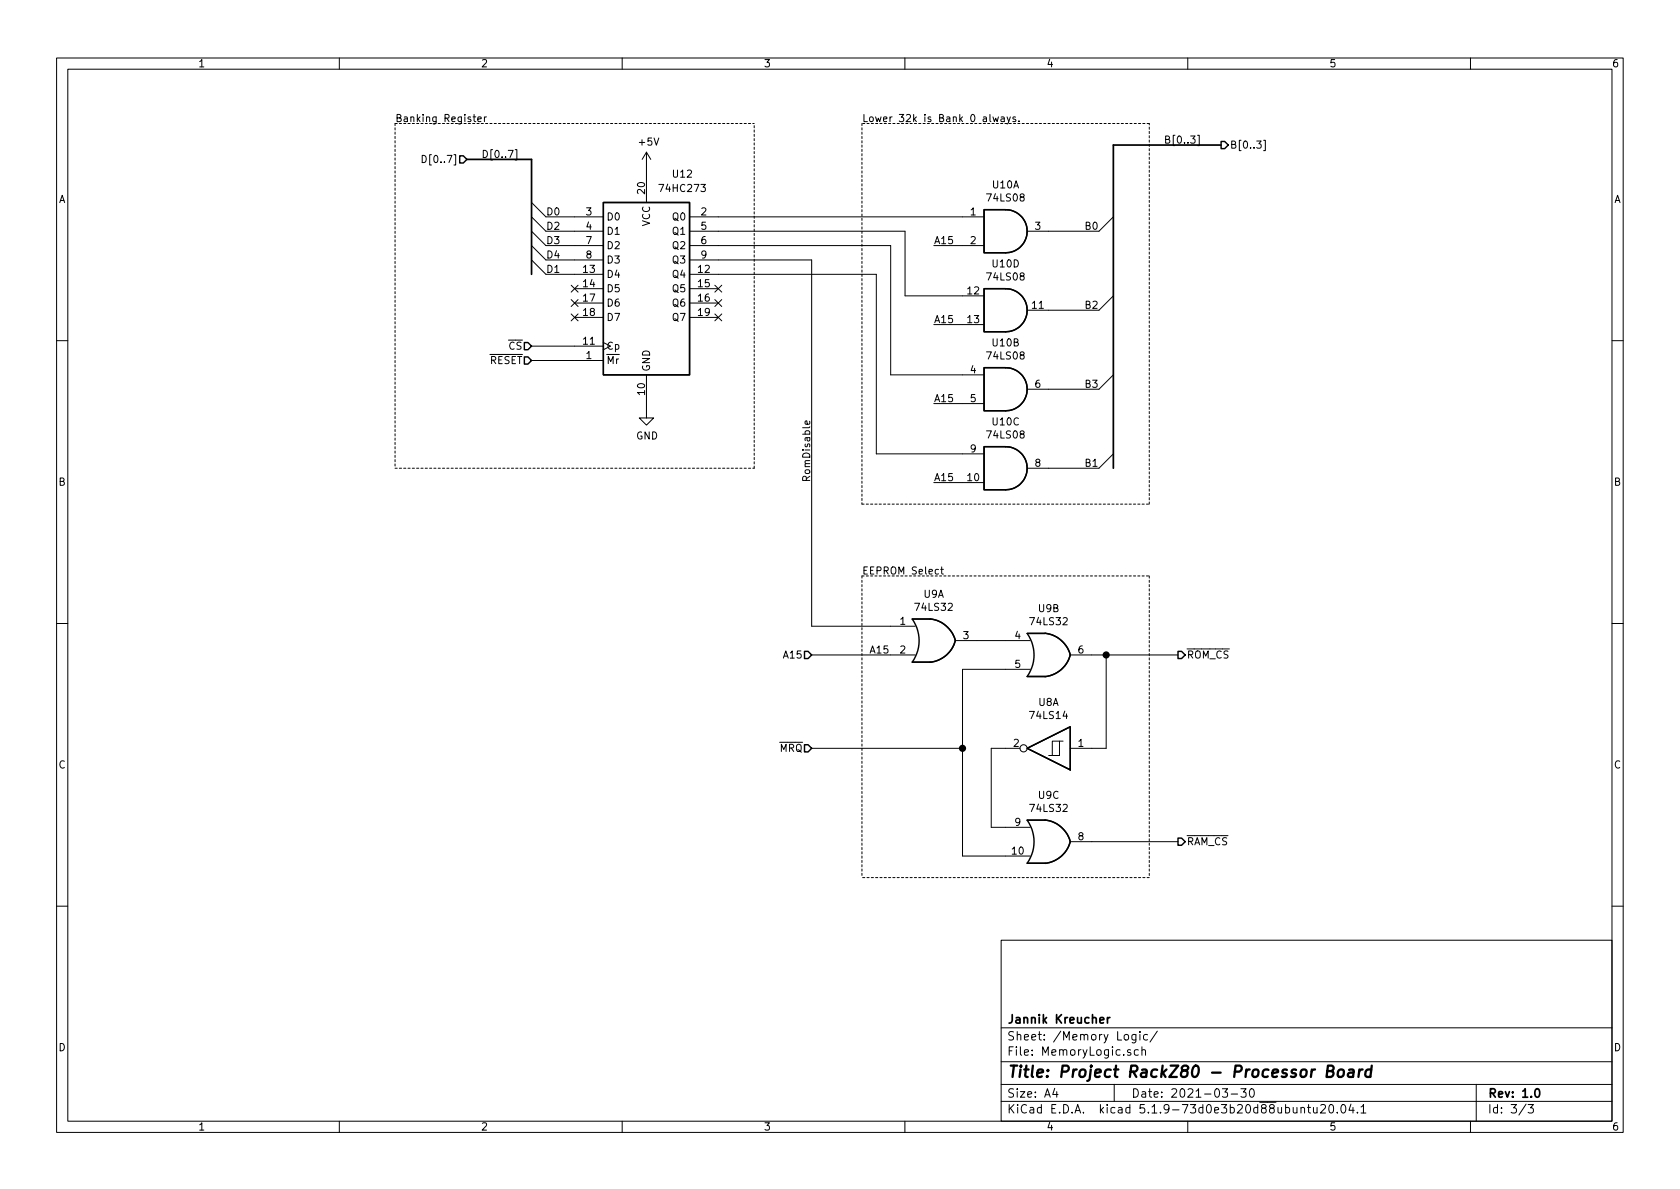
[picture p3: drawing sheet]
<svg xmlns="http://www.w3.org/2000/svg" width="297mm" height="210mm" viewBox="0 0 297 210" stroke-linecap="round" stroke-linejoin="round" font-family="sans-serif">
<g fill="none" stroke="#000" stroke-width=".18">
<path d="M10 10.3h277v189.9h-277zM12 12.2h273v186.1h-273zM60 10.3v1.9M110 10.3v1.9M160 10.3v1.9M210 10.3v1.9M260 10.3v1.9M74.7 27.5a.64 .64 0 0 1 .7 .6 .64 .64 0 0 1-.7 .6zM83.6 20.7h.5M83.8 20.2v1.1l.3 .2M84.5 21.1l.6-.1-.1-.3h-.3l-.2 .1 .1 .7h.4M85.6 20.7v.8"/>
<path d="M86 20.7h-.2l-.2 .2M91.1 26.5h.3v1.8h-.3M94 35.8l2.5 2.5h10.2M94 38.3l2.5 2.6h10.2M114.3 26.9v8.9M114.3 26.9l-.8 1.3M114.3 26.9l.8 1.3M121.9 38.3h52.1M175 20.2v1.1l.2 .2M175.6 20.7l.2 .8 .2-.6 .3 .6 .2-.8M177 20.7h.5l.1 .8M177.6 21h-.5l-.1 .2v.3h.6"/>
<path d="M178.1 20.7l.3 .8M178.6 20.7l-.4 1.1-.1 .1M179.6 20.7h-.4l-.1 .1v.2l.5 .2v.3h-.5M180.2 21.4v.1M196.8 38.3l-2.5 2.6h-12.7M211.7 23.9h.3v1.8h-.3M223.4 24.8h.3v1.8h-.3M94 46l2.5 2.5h10.2M94 40.9l2.5 2.5h10.2M94 43.4l2.5 2.6h10.2M101 53l1.2 1.2M101 55.5l1.2 1.2"/>
<path d="M101 50.4l1.2 1.3M101.6 51h5.1M101.6 53.6h5.1M101.6 56.1h5.1M102.2 55.5l-1.2 1.2M102.2 53l-1.2 1.2M102.2 50.4l-1.2 1.3M121.9 40.9h38.1v11.4h14M121.9 48.5h33v31.8h19.1M121.9 51h5.1M121.9 53.6h5.1M121.9 56.1h5.1"/>
<path d="M121.9 43.4h35.6v22.9h16.5M121.9 46h21.6v64.7h18.3M126.4 55.5l1.2 1.2M126.4 53l1.2 1.2M126.4 50.4l1.2 1.3M127.6 55.5l-1.2 1.2M127.6 53l-1.2 1.2M127.6 50.4l-1.2 1.3M165.1 43.4h8.9M165.1 57.4h8.9M196.8 52.3l-2.5 2.6h-12.7M10 60.2h2"/>
<path d="M94 63.7h12.7M94 61.2h12.7M114.3 66.3v7.6h1.3l-1.3 1.3-1.3-1.3h1.3M143.1 74.5l.1 .3-.2 .2h-.6v-.5l.2-.1 .1 .6M165.1 71.4h8.9M196.8 66.3l-2.5 2.5h-12.7M285 60.2h2M165.1 85.3h8.9M196.8 80.3l-2.5 2.5h-12.7M10 110.3h2M143.5 115.8h18.3M166.3 100.7h.5"/>
<path d="M166.5 100.2v1.1l.3 .2M168.9 113.3h13.2M182.1 118.4h-11.9v33h11.9M189.2 115.8h19.1M195.6 115.8v16.5h-6.4M285 110.3h2M143.5 132.3h26.7M180.3 132.3h-5v14h6.8M187.3 131.1v2.5h-1.2M188 131.1h-1.9v2.5h-.7M189.2 148.8h19.1M10 160.2h2"/>
<path d="M177 166.3h108v32h-108zM285 160.2h2M60 198.3v1.9M110 198.3v1.9M160 198.3v1.9M177 194.8h108M177 191.8h108M177 187.8h108M177 181.8h108M186.5 192.5l-.4 1h1M186.8 193v1M197 191.8v3"/>
<path d="M199.9 185.7l-.4-.1-.2 .2 .1 .2 .5 .2v.3h-.6M200.8 182.9v1.2l-.2 .3-.4-.1M200.8 183l-.4-.1-.3 .3 .1 .6 .2 .1 .4-.1M201.3 185.7l-.5-.1-.2 .3v.6l.2 .1 .5-.1M201.5 182.4v.2M201.5 182.9v1M201.9 185.7l.2-.1 .4 .1v.9M201.9 185.1v1.5M202.9 183l-.4-.1-.3 .3 .1 .6 .2 .1 .4-.1M204.6 182.3l-1.3 2M210 198.3v1.9M216.1 192.5h.9l-.4 .6 .4 .1v.7l-.2 .1-.7-.1"/>
<path d="M217.7 193.5h1.1M219.4 192.5h.9l-.5 .6 .5 .1v.7l-.3 .1-.6-.1M221.1 192.6l.2-.1a.8 .8 0 0 1 .5 .8 .8 .8 0 0 1-.5 .7 1 1 0 0 1-.2-1.4zM230 196l.2-.2 .4 .1 .1 .9M230 195.8v1M231.2 195.8h.5M231.4 195.3v1.3l.3 .2M232.2 195.8l.1 .9 .4 .1 .2-.1M232.9 195.8v1M233.5 195.5l.2-.2h.4l.3 .5-.9 1h.9M235.2 195.4l.2-.1a.94 .94 0 0 1 0 1.5 .82 .82 0 0 1-.2-1.4zM236.4 196.7v.1"/>
<path d="M237.3 195.4l.1-.1a.8 .8 0 0 1 .6 .8 .8 .8 0 0 1-.6 .7 1 1 0 0 1-.1-1.4zM238.9 195.2l-.4 1.1h.9M239.2 195.8v1M240 196.7v.1M240.6 195.8l.5-.5v1.5M240.6 196.8h.9M260 198.3v1.9M261 191.8v6.5M269.8 195.2l-1.2 2M270.2 195.3h.9l-.5 .6 .4 .1v.7l-.2 .1-.6-.1"/>
<circle cx="181" cy="132.3" r=".63"/>
</g>
<path d="M82.5 28.2h11.5v20.3M215.9 25.6h-19.1v57.2M195.8 179.9v1M196.2 179.9l-.4 .3M194.5 180.4l.7-.1-.1-.3-.4-.1-.2 .2v.7h.6M271.5 192.7l.2-.2a.81 .81 0 0 1 .6 .6 .81 .81 0 0 1-.3 .8l-.1 .1a.79 .79 0 0 1-.4-1.3z" fill="none" stroke="#000" stroke-width=".3"/>
<path d="M234.7 189.4l.9-.1a.46 .46 0 0 0 .2-.5 .46 .46 0 0 0-.3-.4h-.7l-.3 2h.8a.53 .53 0 0 0 .5-.5 .53 .53 0 0 0-.4-.5M236.7 189.3a.51 .51 0 0 1 .5-.2 .51 .51 0 0 1 .4 .4v.6a.56 .56 0 0 1-.6 .4 .56 .56 0 0 1-.5-.4zM238.5 189.2h.8l.1 .2-.2 1M239.3 189.6l-.6 .1a.4 .4 0 0 0-.4 .3 .4 .4 0 0 0 .3 .4l.6-.1M240.4 189.1l-.2 1.3M240.9 189.1a.54 .54 0 0 0-.6 .4M242.4 189.2a.68 .68 0 0 0-.9 .3l-.1 .6 .1 .2 .2 .1 .6-.1M242.5 188.4l-.2 2" fill="none" stroke="#000" stroke-width=".41"/>
<g fill="none" stroke="#000" stroke-width=".25">
<path d="M81.3 27.6h.6l.6 .6-.6 .6h-.6zM106.7 35.8h15.2v30.5h-15.2zM174 37.1h3.8a3.8 3.8 0 0 1 3.8 3.8 3.8 3.8 0 0 1-3.8 3.8h-3.8zM215.9 25h.6l.7 .6-.7 .7h-.6zM174 51h3.8a3.8 3.8 0 0 1 3.8 3.9 3.8 3.8 0 0 1-3.8 3.8h-3.8zM92.7 60.6h.6l.7 .6-.7 .6h-.6zM92.7 63.1h.6l.7 .6-.7 .7h-.6zM174 65h3.8a3.8 3.8 0 0 1 3.8 3.8 3.8 3.8 0 0 1-3.8 3.8h-3.8zM174 79h3.8a3.8 3.8 0 0 1 3.8 3.8 3.8 3.8 0 0 1-3.8 3.8h-3.8zM142.2 115.2h.7l.6 .6-.6 .7h-.7zM164.5 109.4a5.2 5.2 0 0 1 4.4 3.9M164.5 109.5h-3.2a6.6 6.6 0 0 1 0 7.6"/>
<path d="M168.9 113.3a5.2 5.2 0 0 1-4.4 3.8h-3.2M181.6 112h3.2M181.6 112a6.6 6.6 0 0 1 0 7.6h3.2M184.8 112a5.2 5.2 0 0 1 4.4 3.8M189.2 115.8a5.2 5.2 0 0 1-4.4 3.9M208.3 115.2h.6l.6 .6-.6 .7h-.6zM142.2 131.7h.7l.6 .6-.6 .7h-.7zM181.6 132.3l7.6-3.8v7.6zM181.6 145h3.2M181.6 145.1a6.6 6.6 0 0 1 0 7.5h3.2M184.8 145a5.2 5.2 0 0 1 4.4 3.8M189.2 148.9a5.2 5.2 0 0 1-4.4 3.8"/>
<path d="M208.3 148.2h.6l.6 .6-.6 .7h-.6z"/>
</g>
<path d="M69.8 21.8h63.5M69.8 21.8v61M152.4 21.8v67.3M203.2 21.8h-50.8M69.8 82.8h63.5M133.3 82.8v-61M152.4 89.1h50.8M203.2 89.1v-67.3M152.4 101.8v53.4M152.4 101.8h50.8M203.2 101.8v53.4M203.2 155.2h-50.8" fill="none" stroke="#000" stroke-width=".18" stroke-dasharray=".4 .4"/>
<g fill="#000" stroke="#000" stroke-width=".25">
<circle cx="195.6" cy="115.8" r=".51"/>
<circle cx="170.2" cy="132.3" r=".51"/>
</g>
<text font-size="2.8" x="178" y="190.5">Title: Project RackZ80 - Processor Board</text>
<g font-size="2.1">
<text x="178" y="184">Sheet: /Memory Logic/</text>
<text x="178" y="181">Jannik Kreucher</text>
<text x="178" y="186.7">File: MemoryLogic.sch</text>
<text x="178" y="196.9">KiCad E.D.A. kicad 5.1.9-73d0e3b20d88ubuntu20.04.1</text>
<text x="178" y="194.1">Size: A4</text>
<text x="200" y="194.1">Date: 2021-03-30</text>
<text x="263" y="194.1">Rev: 1.0</text>
<text x="263" y="196.9">Id: 3/3</text>
</g>
<g font-size="1.8">
<text x="35" y="11.9">1</text>
<text x="85" y="11.9">2</text>
<text x="135" y="11.9">3</text>
<text x="185" y="11.9">4</text>
<text x="235" y="11.9">5</text>
<text x="285" y="11.9">6</text>
<text x="69.8" y="21.6">Banking Register</text>
<text x="152.4" y="21.6">Lower 32k is Bank 0 always.</text>
<text x="75.6" y="28.8">D[0..7]</text>
<text x="85.1" y="27.9">D[0..7]</text>
<text x="113.1" y="25.7">+5V</text>
<text x="205.7" y="25.4">B[0..3]</text>
<text x="217.4" y="26.3">B[0..3]</text>
<text x="10.4" y="35.9">A</text>
<text x="114" y="34.2" transform="rotate(-90 114 34.2)">20</text>
<text x="116.9" y="34">74HC273</text>
<text x="119" y="31.4">U12</text>
<text x="174.7" y="35.6">74LS08</text>
<text x="175.5" y="33.3">U10A</text>
<text x="285.4" y="35.9">A</text>
<text x="96.5" y="38.1">D0</text>
<text x="96.5" y="40.6">D2</text>
<text x="103.7" y="38.1">3</text>
<text x="103.7" y="40.6">4</text>
<text x="107.2" y="39">D0</text>
<text x="107.2" y="41.5">D1</text>
<text x="114.9" y="40.1" transform="rotate(-90 114.9 40.1)">VCC</text>
<text x="119" y="39">Q0</text>
<text x="119" y="41.5">Q1</text>
<text x="124" y="38.1">2</text>
<text x="124" y="40.6">5</text>
<text x="171.6" y="38.1">1</text>
<text x="183" y="40.6">3</text>
<text x="192" y="40.6">B0</text>
<text x="96.5" y="43.2">D3</text>
<text x="96.5" y="45.7">D4</text>
<text x="103.7" y="43.2">7</text>
<text x="103.7" y="45.7">8</text>
<text x="107.2" y="44.1">D2</text>
<text x="107.2" y="46.6">D3</text>
<text x="119" y="44.1">Q2</text>
<text x="119" y="46.6">Q3</text>
<text x="124" y="43.2">6</text>
<text x="124" y="45.7">9</text>
<text x="165.1" y="43.2">A15</text>
<text x="171.6" y="43.2">2</text>
<text x="175.5" y="47.3">U10D</text>
<text x="96.5" y="48.3">D1</text>
<text x="103.2" y="48.3">13</text>
<text x="103.2" y="50.8">14</text>
<text x="103.2" y="53.3">17</text>
<text x="107.2" y="49.1">D4</text>
<text x="107.2" y="51.7">D5</text>
<text x="119" y="49.1">Q4</text>
<text x="119" y="51.7">Q5</text>
<text x="123.5" y="48.3">12</text>
<text x="123.5" y="50.8">15</text>
<text x="123.5" y="53.3">16</text>
<text x="171.1" y="52.1">12</text>
<text x="174.7" y="49.6">74LS08</text>
<text x="103.2" y="55.9">18</text>
<text x="107.2" y="54.2">D6</text>
<text x="107.2" y="56.8">D7</text>
<text x="119" y="54.2">Q6</text>
<text x="119" y="56.8">Q7</text>
<text x="123.5" y="55.9">19</text>
<text x="165.1" y="57.1">A15</text>
<text x="171.1" y="57.1">13</text>
<text x="182.5" y="54.6">11</text>
<text x="192" y="54.6">B2</text>
<text x="86.6" y="64.4">RESET</text>
<text x="90" y="61.8">CS</text>
<text x="103.2" y="61">11</text>
<text x="103.7" y="63.5">1</text>
<text x="107.2" y="64.4">Mr</text>
<text x="107.2" y="61.8">Cp</text>
<text x="114.9" y="65.8" transform="rotate(-90 114.9 65.8)">GND</text>
<text x="174.7" y="63.6">74LS08</text>
<text x="175.5" y="61.3">U10B</text>
<text x="114" y="69.8" transform="rotate(-90 114 69.8)">10</text>
<text x="165.1" y="71.1">A15</text>
<text x="171.6" y="66">4</text>
<text x="171.6" y="71.1">5</text>
<text x="183" y="68.6">6</text>
<text x="192" y="68.6">B3</text>
<text x="112.5" y="77.7">GND</text>
<text x="174.7" y="77.5">74LS08</text>
<text x="175.5" y="75.2">U10C</text>
<text x="171.6" y="80">9</text>
<text x="183" y="82.5">8</text>
<text x="192" y="82.5">B1</text>
<text x="10.4" y="85.9">B</text>
<text x="143.3" y="85.3" transform="rotate(-90 143.3 85.3)">RomDisable</text>
<text x="165.1" y="85.1">A15</text>
<text x="171.1" y="85.1">10</text>
<text x="285.4" y="85.9">B</text>
<text x="152.4" y="101.6">EEPROM Select</text>
<text x="163.3" y="105.7">U9A</text>
<text x="159.2" y="110.5">1</text>
<text x="162" y="108">74LS32</text>
<text x="170.3" y="113">3</text>
<text x="179.5" y="113">4</text>
<text x="182.3" y="110.6">74LS32</text>
<text x="183.7" y="108.2">U9B</text>
<text x="138.7" y="116.5">A15</text>
<text x="153.7" y="115.6">A15</text>
<text x="159.2" y="115.6">2</text>
<text x="179.5" y="118.1">5</text>
<text x="190.7" y="115.6">6</text>
<text x="209.8" y="116.5">ROM_CS</text>
<text x="183.6" y="124.8">U8A</text>
<text x="182.3" y="127.1">74LS14</text>
<text x="10.4" y="135.9">C</text>
<text x="137.9" y="133">MRQ</text>
<text x="179.2" y="132.1">2</text>
<text x="190.7" y="132.1">1</text>
<text x="285.4" y="135.9">C</text>
<text x="182.3" y="143.6">74LS32</text>
<text x="183.7" y="141.3">U9C</text>
<text x="179.5" y="146">9</text>
<text x="190.7" y="148.6">8</text>
<text x="209.8" y="149.5">RAM_CS</text>
<text x="179" y="151.1">10</text>
<text x="10.4" y="185.9">D</text>
<text x="285.4" y="185.9">D</text>
<text x="35" y="199.9">1</text>
<text x="85" y="199.9">2</text>
<text x="135" y="199.9">3</text>
<text x="185" y="199.9">4</text>
<text x="235" y="199.9">5</text>
<text x="285" y="199.9">6</text>
</g>
</svg>
